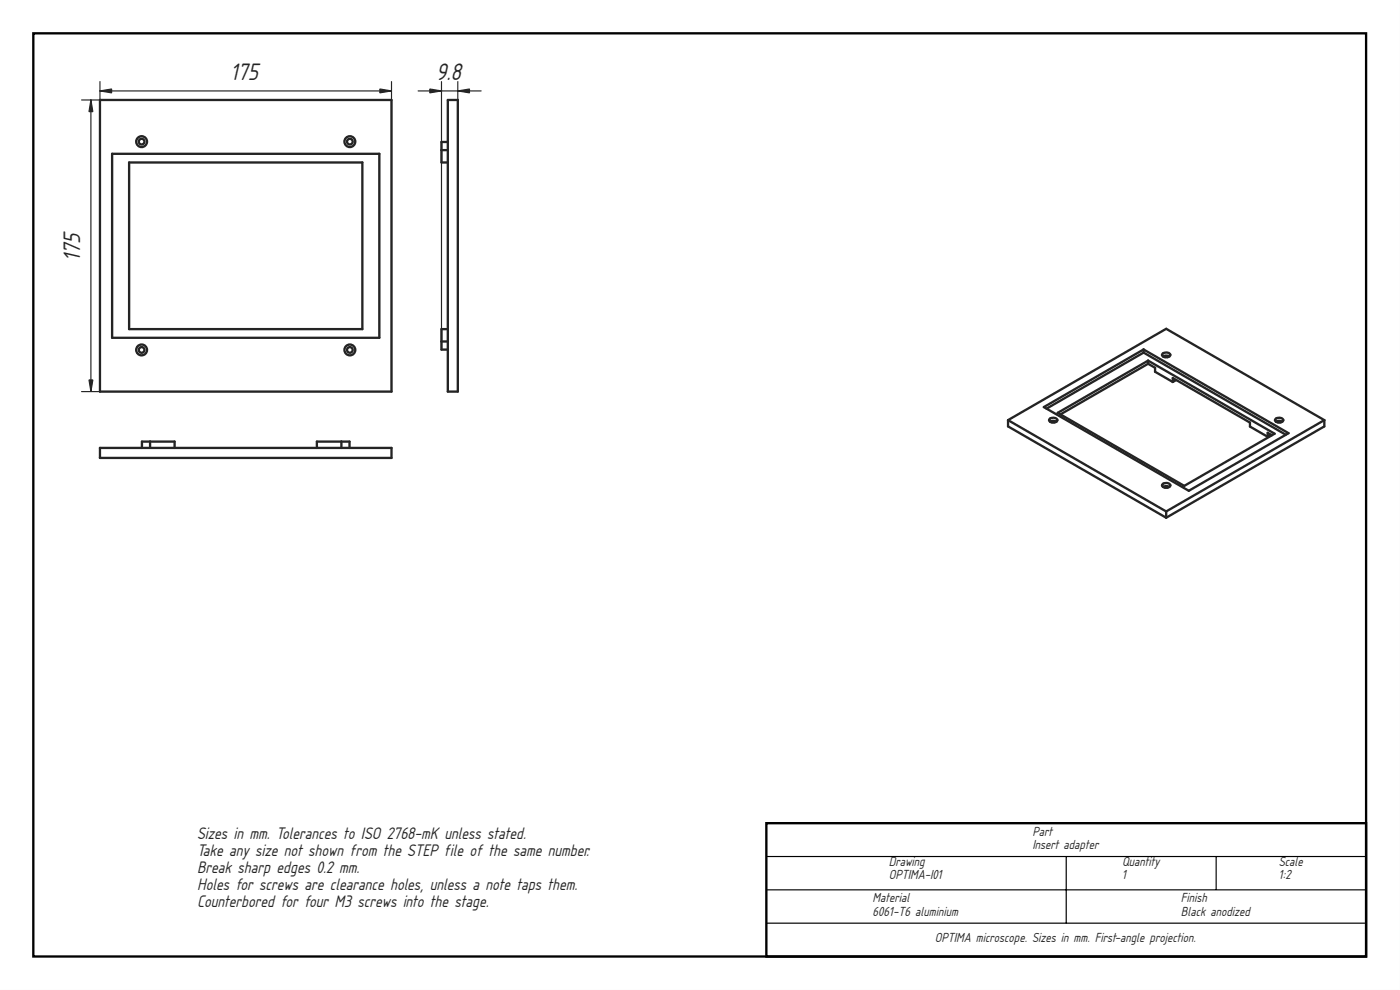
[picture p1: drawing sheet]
<svg xmlns="http://www.w3.org/2000/svg" width="420mm" height="297mm" viewBox="0 0 420 297" stroke-linecap="round" stroke-linejoin="round" font-family="sans-serif">
<path d="M0 0h420v297h-420zM0 0v297h420v-297z" fill="#000"/>
<path d="M10 10h400v277h-400zM230 247h180v40h-180z" fill="none" stroke="#000" stroke-width=".7" stroke-linecap="butt"/>
<path d="M230 257h180M320 257v20M365 257v10M230 267h180M230 277h180" fill="none" stroke="#000" stroke-width=".35"/>
<g fill="#fff">
<path d="M30 30h87.5v87.5h-87.5z" fill-rule="evenodd"/>
<path d="M33.6 46.1h80.2v55.2h-80.2z" fill-rule="evenodd"/>
<path d="M38.7 48.7h70v50h-70z" fill-rule="evenodd"/>
<circle cx="42.5" cy="42.5" r="1.63"/>
<circle cx="42.5" cy="105" r="1.63"/>
<circle cx="105" cy="105" r="1.63"/>
<circle cx="105" cy="42.5" r="1.63"/>
<circle cx="42.5" cy="105" r=".85"/>
<circle cx="42.5" cy="42.5" r=".85"/>
<circle cx="105" cy="42.5" r=".85"/>
<circle cx="105" cy="105" r=".85"/>
</g>
<g fill="none" stroke="#212529" stroke-width=".7">
<path d="M30 30h87.5v87.5h-87.5zM33.6 46.1h80.2v55.2h-80.2zM38.7 48.7h70v50h-70z"/>
<circle cx="42.5" cy="42.5" r="1.63"/>
<circle cx="42.5" cy="42.5" r=".85"/>
<circle cx="105" cy="42.5" r="1.63"/>
<circle cx="105" cy="42.5" r=".85"/>
<circle cx="42.5" cy="105" r="1.63"/>
<circle cx="42.5" cy="105" r=".85"/>
<circle cx="105" cy="105" r="1.63"/>
<circle cx="105" cy="105" r=".85"/>
</g>
<path d="M24.5 30h5.6M27.3 30v87.5M30 27.3h87.5M30 24.5v93M117.5 24.5v93M24.5 117.5h5.6" fill="none" stroke="#212529" stroke-width=".35"/>
<g fill="#212529" stroke="#212529" stroke-width=".35">
<path d="M114 26.7l3.5 .6-3.5 .6z"/>
<path d="M30 27.3l3.5-.6v1.2z"/>
<path d="M26.7 114h1.2l-.6 3.5z"/>
<path d="M27.3 30l.6 3.5h-1.2z"/>
</g>
<g fill="#fff">
<path d="M30 134.4h12.6v-1.9h9.8v1.9h42.7v-1.9h9.8v1.9h12.6v3h-87.5z" fill-rule="evenodd"/>
<path d="M30 134.4h87.5v3h-87.5z" fill-rule="evenodd"/>
<path d="M95.1 132.5h7.4v1.9h-7.4z" fill-rule="evenodd"/>
<path d="M45 132.5h7.4v1.9h-7.4z" fill-rule="evenodd"/>
<path d="M42.6 132.5h2.4v1.9h-2.4z" fill-rule="evenodd"/>
<path d="M102.5 132.5h2.4v1.9h-2.4z" fill-rule="evenodd"/>
</g>
<path d="M30 134.4h87.5v3h-87.5zM42.6 134.4v-1.9h9.8v1.9M45 132.5v1.9M95.1 134.4v-1.9h9.8v1.9M102.5 132.5v1.9" fill="none" stroke="#212529" stroke-width=".7"/>
<g fill="#fff">
<path d="M134.4 30h3v87.5h-3v-12.6h-1.9v-6.2h1.9v-50h-1.9v-6.1h1.9z" fill-rule="evenodd"/>
<path d="M134.4 30h3v87.5h-3z" fill-rule="evenodd"/>
<path d="M132.5 98.7h1.9v3.8h-1.9z" fill-rule="evenodd"/>
<path d="M132.5 45h1.9v3.7h-1.9z" fill-rule="evenodd"/>
<path d="M132.5 102.5h1.9v2.4h-1.9z" fill-rule="evenodd"/>
<path d="M132.5 42.6h1.9v2.4h-1.9z" fill-rule="evenodd"/>
</g>
<path d="M134.4 30h3v87.5h-3zM132.5 45h1.9M134.4 42.6h-1.9v6.1h1.9M134.4 98.7h-1.9v6.2h1.9M132.5 102.5h1.9" fill="none" stroke="#212529" stroke-width=".7"/>
<path d="M125.5 27.3h18.9M132.5 24.5v80.4M137.4 24.5v93" fill="none" stroke="#212529" stroke-width=".35"/>
<g fill="#212529" stroke="#212529" stroke-width=".35">
<path d="M137.4 27.3l3.5-.6v1.2z"/>
<path d="M129 26.7l3.5 .6-3.5 .6z"/>
</g>
<g fill="#fff">
<path d="M380.4 129.9l1.1 .6-1.1 .6z"/>
<path d="M352 113.4l1 .6-1 .6z"/>
<path d="M302.5 126.1l47.5-27.4 47.4 27.4v1.8l-47.4 27.4-47.5-27.4z" fill-rule="evenodd"/>
<path d="M302.5 126.1l47.5-27.4 47.4 27.4-47.4 27.4z" fill-rule="evenodd"/>
<path d="M313.3 122.1l29.9-17.2 43.5 25.1-29.9 17.3z" fill-rule="evenodd"/>
<path d="M314.1 122.6l29.1-16.8 42.7 24.6-29.1 16.9z" fill-rule="evenodd"/>
<path d="M317.4 123.9l27.2-15.7 37.9 21.9-27.1 15.7z" fill-rule="evenodd"/>
<path d="M318.3 124.3l26.3-15.2 2.1 1.3v1.1l5.3 3.1 1-.6 22.1 12.8v1.2l5.3 3.1 1.1-.6 .2 .1-26.3 15.2z" fill-rule="evenodd"/>
<path d="M302.5 126.1l47.5 27.4v1.8l-47.5-27.4z" fill-rule="evenodd"/>
<path d="M350 153.5l47.4-27.4v1.8l-47.4 27.4z" fill-rule="evenodd"/>
<path d="M344.6 108.2l37.9 21.9-.8 .5-1.3-.7v1.2l-5.3-3.1v-1.2l-23.1-13.4v1.2l-5.3-3.1v-1.1l-2.1-1.3z" fill-rule="evenodd"/>
<path d="M343.2 104.9l43.5 25.1-.8 .4-42.7-24.6z" fill-rule="evenodd"/>
<path d="M313.3 122.1l29.9-17.2v.9l-29.1 16.8z" fill-rule="evenodd"/>
<path d="M317.4 123.9l27.2-15.7v.9l-26.3 15.2z" fill-rule="evenodd"/>
<path d="M382.8 125.7a1.36 1.36 0 0 1 2.3 .5 1.51 1.51 0 0 1-2.5-.1z" fill-rule="evenodd"/>
<path d="M348.9 145.3a1.36 1.36 0 0 1 2.3 .5 1.51 1.51 0 0 1-2.5-.2z" fill-rule="evenodd"/>
<path d="M315 125.7a1.36 1.36 0 0 1 2.3 .5 1.51 1.51 0 0 1-2.5-.1z" fill-rule="evenodd"/>
<path d="M348.9 106.1a1.36 1.36 0 0 1 2.3 .6 1.51 1.51 0 0 1-2.5-.2z" fill-rule="evenodd"/>
<path d="M348.9 145.3a1.36 1.36 0 0 1 2.3 .5l-.3 .3a1.89 1.89 0 0 0-1.9 0l-.3-.5z" fill-rule="evenodd"/>
<path d="M382.8 125.7a1.36 1.36 0 0 1 2.3 .5l-.3 .3a1.89 1.89 0 0 0-1.9 0l-.3-.4z" fill-rule="evenodd"/>
<path d="M348.9 106.1a1.36 1.36 0 0 1 2.3 .6l-.3 .3a1.89 1.89 0 0 0-1.9 0l-.3-.5z" fill-rule="evenodd"/>
<path d="M315 125.7a1.36 1.36 0 0 1 2.3 .5l-.3 .3a1.89 1.89 0 0 0-1.9 0l-.3-.4z" fill-rule="evenodd"/>
<path d="M349 146.1a1.89 1.89 0 0 1 1.9 0l-.5 .2z" fill-rule="evenodd"/>
<path d="M382.9 126.5a1.89 1.89 0 0 1 1.9 0l-.5 .2z" fill-rule="evenodd"/>
<path d="M315.1 126.5a1.89 1.89 0 0 1 1.9 0l-.5 .2z" fill-rule="evenodd"/>
<path d="M349 107a1.89 1.89 0 0 1 1.9 0l-.5 .2z" fill-rule="evenodd"/>
<path d="M383.4 126.7h.9z" fill-rule="evenodd"/>
<path d="M349.5 107.2h.9z" fill-rule="evenodd"/>
<path d="M315.6 126.7h.9z" fill-rule="evenodd"/>
<path d="M349.5 146.3h.9z" fill-rule="evenodd"/>
</g>
<g fill="none" stroke="#212529" stroke-width=".7">
<path d="M343.2 104.9v.9M343.2 105.8l-29.1 16.8M343.2 105.8l42.7 24.6M344.6 109.1l2.1 1.3v1.1l5.3 3.1M344.6 109.1l-26.3 15.2M344.6 108.2v.9M348.9 106.1a1.56 1.56 0 0 1 2.3 .4 1.44 1.44 0 0 1-2.5 0zM349 107a1.89 1.89 0 0 1 1.9 0M349.5 107.2h.9M352 114.6v-1.2l23.1 13.4v1.2l5.3 3.1M353 114l-1 .6M302.5 126.1v1.8l47.5 27.4"/>
<path d="M302.5 126.1l47.5-27.4 47.4 27.4M302.5 126.1l47.5 27.4M313.3 122.1l29.9-17.2 43.5 25.1-29.9 17.3zM315 125.7a1.56 1.56 0 0 1 2.3 .4 1.44 1.44 0 0 1-2.5 0zM315.1 126.5a1.89 1.89 0 0 1 1.9 0M315.6 126.7h.9M317.4 123.9l27.2-15.7 37.9 21.9-27.1 15.7zM381.5 130.5l-1.1 .6M381.7 130.6l-1.3-.7v1.2M382.8 125.7a1.56 1.56 0 0 1 2.3 .4 1.44 1.44 0 0 1-2.5 0zM382.9 126.5a1.89 1.89 0 0 1 1.9 0M383.4 126.7h.9"/>
<path d="M397.4 126.1l-47.4 27.4M397.4 126.1v1.8l-47.4 27.4M348.9 145.3a1.56 1.56 0 0 1 2.3 .3 1.44 1.44 0 0 1-2.5 0zM349 146.1a1.89 1.89 0 0 1 1.9 0M349.5 146.3h.9M350 153.5v1.8"/>
</g>
<g font-size="6.7" fill="#212529">
<text x="69.2" y="24.1">175</text>
<text x="130.9" y="24.1">9.8</text>
<text x="24.1" y="78.2" transform="rotate(-90 24.1 78.2)">175</text>
</g>
<g font-size="4.7" fill="#212529">
<text x="59.1" y="251.7">Sizes in mm. Tolerances to ISO 2768-mK unless stated.</text>
<text x="59.1" y="256.8">Take any size not shown from the STEP file of the same number.</text>
<text x="59.1" y="261.9">Break sharp edges 0.2 mm.</text>
<text x="59.1" y="267">Holes for screws are clearance holes, unless a note taps them.</text>
<text x="59.1" y="272.1">Counterbored for four M3 screws into the stage.</text>
</g>
<g font-size="3.7" fill="#212529">
<text x="309.8" y="250.7">Part</text>
<text x="309.8" y="254.8">Insert adapter</text>
<text x="266.8" y="259.7">Drawing</text>
<text x="266.8" y="263.8">OPTIMA-I01</text>
<text x="336.7" y="259.7">Quantity</text>
<text x="336.7" y="263.8">1</text>
<text x="383.8" y="259.7">Scale</text>
<text x="383.8" y="263.8">1:2</text>
<text x="261.9" y="270.7">Material</text>
<text x="261.9" y="274.8">6061-T6 aluminium</text>
<text x="354.4" y="270.7">Finish</text>
<text x="354.4" y="274.8">Black anodized</text>
<text x="280.6" y="282.7">OPTIMA microscope. Sizes in mm. First-angle projection.</text>
</g>
</svg>
